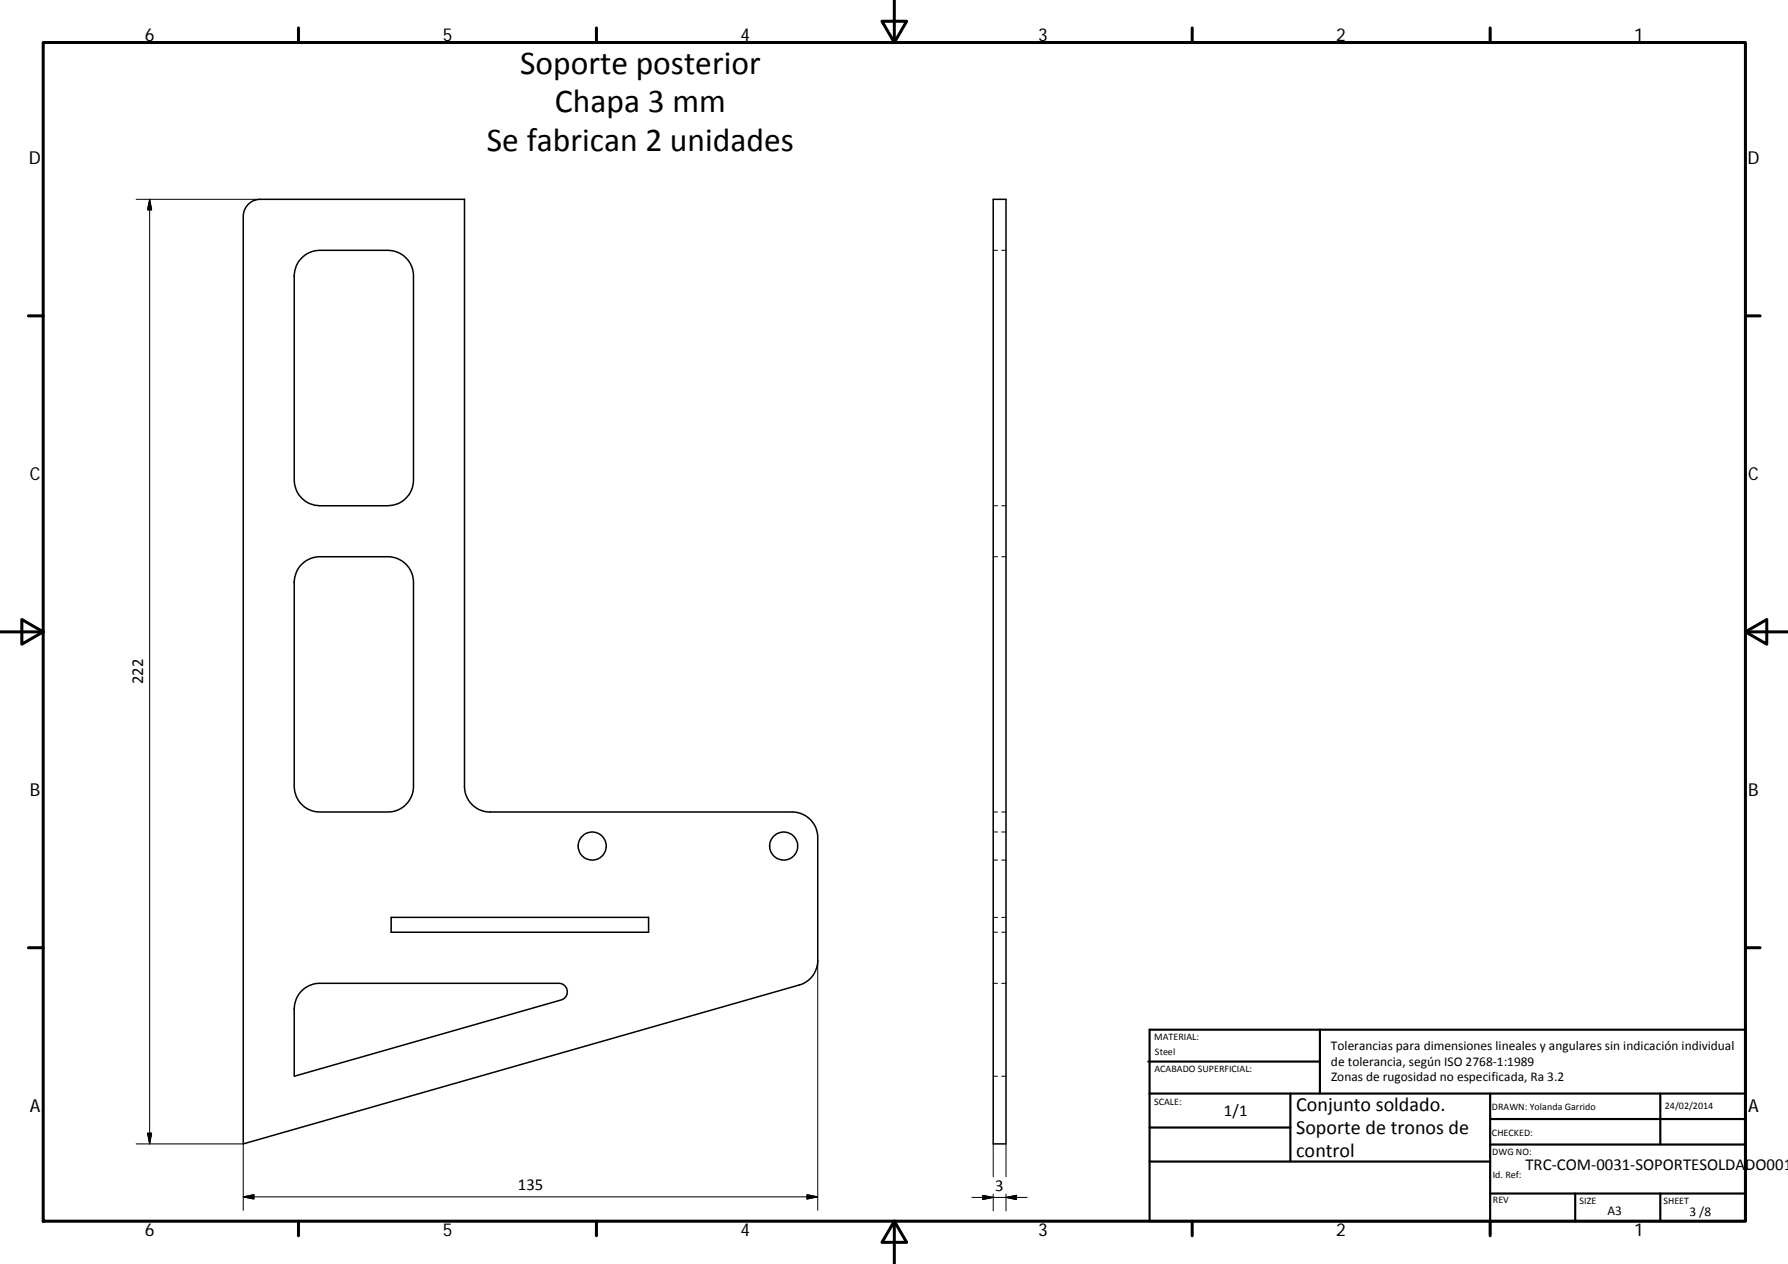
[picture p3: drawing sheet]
<svg xmlns="http://www.w3.org/2000/svg" width="420mm" height="297mm" viewBox="0 0 420 297" stroke-linecap="round" stroke-linejoin="round" font-family="sans-serif">
<g fill="none" stroke="#000" stroke-width=".36">
<path d="M58.2 48.2l1.1-.9 1.8-.5h48v138a6 6 0 0 0 6.1 6h71a6 6 0 0 1 6 6v28.9a5.9 5.9 0 0 1-4.4 5.8l-130.6 37.3v-218l.2-1.4zM233.4 46.8h3v222h-3zM70.9 60.6a6 6 0 0 1 4.3-1.8h16a6.1 6.1 0 0 1 6 6v48a6.1 6.1 0 0 1-6 6.1h-16a6.1 6.1 0 0 1-6.1-6.1v-48a5.9 5.9 0 0 1 1.8-4.2zM70.9 132.6a6.1 6.1 0 0 1 4.3-1.8h16a6 6 0 0 1 6 6v48a6 6 0 0 1-6 6h-16a6 6 0 0 1-6.1-6v-48a6 6 0 0 1 1.8-4.2zM91.9 215.6h60.5v3.5h-60.5zM70.9 232.8a6.1 6.1 0 0 1 4.3-1.7h56.1a2 2 0 0 1 2 1.7 2 2 0 0 1-1.4 2.2l-62.8 17.9v-15.8a6 6 0 0 1 1.8-4.3z"/>
<circle cx="139.2" cy="198.8" r="3.3"/>
<circle cx="184.2" cy="198.8" r="3.3"/>
</g>
<g fill="none" stroke="#000" stroke-width=".23">
<path d="M32 46.8h29.1M35.2 46.8l.4 2.5h-.9zM35.2 46.8v222M233.4 58.8h1M235.4 58.8h1M233.4 118.9h1M235.4 118.9h1M233.4 130.8h1M235.4 130.8h1M233.4 195.5h1M233.4 190.8h1M235.4 195.5h1"/>
<path d="M235.4 190.8h1M233.4 202.1h1M233.4 215.6h1M233.4 219.1h1M235.4 202.1h1M235.4 215.6h1M235.4 219.1h1M192.2 225.7v58.7M233.4 231.1h1M235.4 231.1h1M233.4 252.9h1M235.4 252.9h1"/>
<path d="M32 268.8h25.2v15.6M34.7 266.3h.9l-.4 2.5zM233.4 268.8v7.8M236.4 268.8v7.8M57.2 281.3l2.5-.5v1zM57.2 281.3h135M189.6 280.8l2.6 .5-2.6 .5zM228.4 281.4h13M230.9 280.9l2.5 .5-2.5 .5zM233.4 280.6v4M236.4 281.4l2.5-.5v1zM236.4 280.6v4"/>
</g>
<g fill="none" stroke="#000" stroke-width=".71">
<path d="M10.1 10h400.1v277h-400.1zM70.1 6.6v3.4M140.2 6.6v3.4M207.3 5h5.8l-2.9 5zM210.2 0v10M280.2 6.6v3.4M350.2 6.6v3.4M6.7 74.2h3.4M410.2 74.2h3.4M.2 148.5h9.9M5.1 145.6l5 2.9-5 2.9zM410.2 148.5l5-2.9v5.8z"/>
<path d="M410.2 148.5h9.9M6.7 222.7h3.4M410.2 222.7h3.4M70.1 287v3.4M140.2 287v3.4M210.2 287l2.9 5h-5.8zM210.2 287v10M280.2 287v3.4M350.2 287v3.4"/>
</g>
<g fill="none" stroke="#000" stroke-width=".51">
<path d="M269.8 249.5h40.4M270.1 257h140.1M270.1 242h140.1v45h-140.1zM303.2 257v16M310.2 242v15M350.2 257v30M390.2 257v12M270.1 273h80.1M270.1 265h33.1M350.2 269h60M350.2 263h60M350.2 280.5h60"/>
<path d="M370.2 280.5v6.5M390.2 280.5v6.5"/>
</g>
<path d="M35.2 46.8l.4 2.5h-.9zM34.7 266.3h.9l-.4 2.5zM57.2 281.3l2.5-.5v1zM189.6 280.8l2.6 .5-2.6 .5zM230.9 280.9l2.5 .5-2.5 .5zM236.4 281.4l2.5-.5v1z" fill="#000" stroke="#000" stroke-width=".23"/>
<g font-size="7.9">
<text x="122.2" y="17.4">Soporte posterior</text>
<text x="130.4" y="26.4">Chapa 3 mm</text>
<text x="114.4" y="35.4">Se fabrican 2 unidades</text>
</g>
<g font-size="4.7">
<text x="304.6" y="261.2">Conjunto soldado.</text>
<text x="304.6" y="266.6">Soporte de tronos de</text>
<text x="304.6" y="272">control</text>
</g>
<g font-size="4.2">
<text x="34" y="9.6">6</text>
<text x="104" y="9.6">5</text>
<text x="174" y="9.6">4</text>
<text x="244" y="9.6">3</text>
<text x="314" y="9.6">2</text>
<text x="384" y="9.6">1</text>
<text x="6.8" y="38.7">D</text>
<text x="410.6" y="38.7">D</text>
<text x="7" y="112.9">C</text>
<text x="410.8" y="112.9">C</text>
<text x="7" y="187.1">B</text>
<text x="410.8" y="187.1">B</text>
<text x="7" y="261.3">A</text>
<text x="410.8" y="261.3">A</text>
<text x="34" y="290.4">6</text>
<text x="104" y="290.4">5</text>
<text x="174" y="290.4">4</text>
<text x="244" y="290.4">3</text>
<text x="314" y="290.4">2</text>
<text x="384" y="290.4">1</text>
</g>
<g font-size="3.9">
<text x="33.6" y="160.8" transform="rotate(-90 33.6 160.8)">222</text>
<text x="287.6" y="262.2">1/1</text>
<text x="358.5" y="274.9">TRC‐COM‐0031‐SOPORTESOLDADO001</text>
<text x="121.7" y="279.7">135</text>
<text x="233.9" y="279.8">3</text>
</g>
<g font-size="3.1">
<text x="312.8" y="246.8">Tolerancias para dimensiones lineales y angulares sin indicación individual</text>
<text x="312.8" y="250.4">de tolerancia, según ISO 2768‐1:1989</text>
<text x="312.8" y="254">Zonas de rugosidad no especificada, Ra 3.2</text>
<text x="377.7" y="285.6">A3</text>
<text x="397" y="285.9">3 /8</text>
</g>
<g font-size="2.4">
<text x="271.2" y="244.4">MATERIAL:</text>
<text x="271.3" y="251.9">ACABADO SUPERFICIAL:</text>
<text x="271.4" y="247.9">Steel</text>
<text x="271.2" y="259.7">SCALE:</text>
<text x="350.6" y="260.9">DRAWN: Yolanda Garrido</text>
<text x="391.2" y="260.6">24/02/2014</text>
<text x="350.6" y="267">CHECKED:</text>
<text x="350.7" y="271.4">DWG NO:</text>
<text x="350.8" y="276.8">Id. Ref:</text>
<text x="350.8" y="282.8">REV</text>
<text x="371.2" y="282.9">SIZE</text>
<text x="390.9" y="282.9">SHEET</text>
</g>
</svg>
